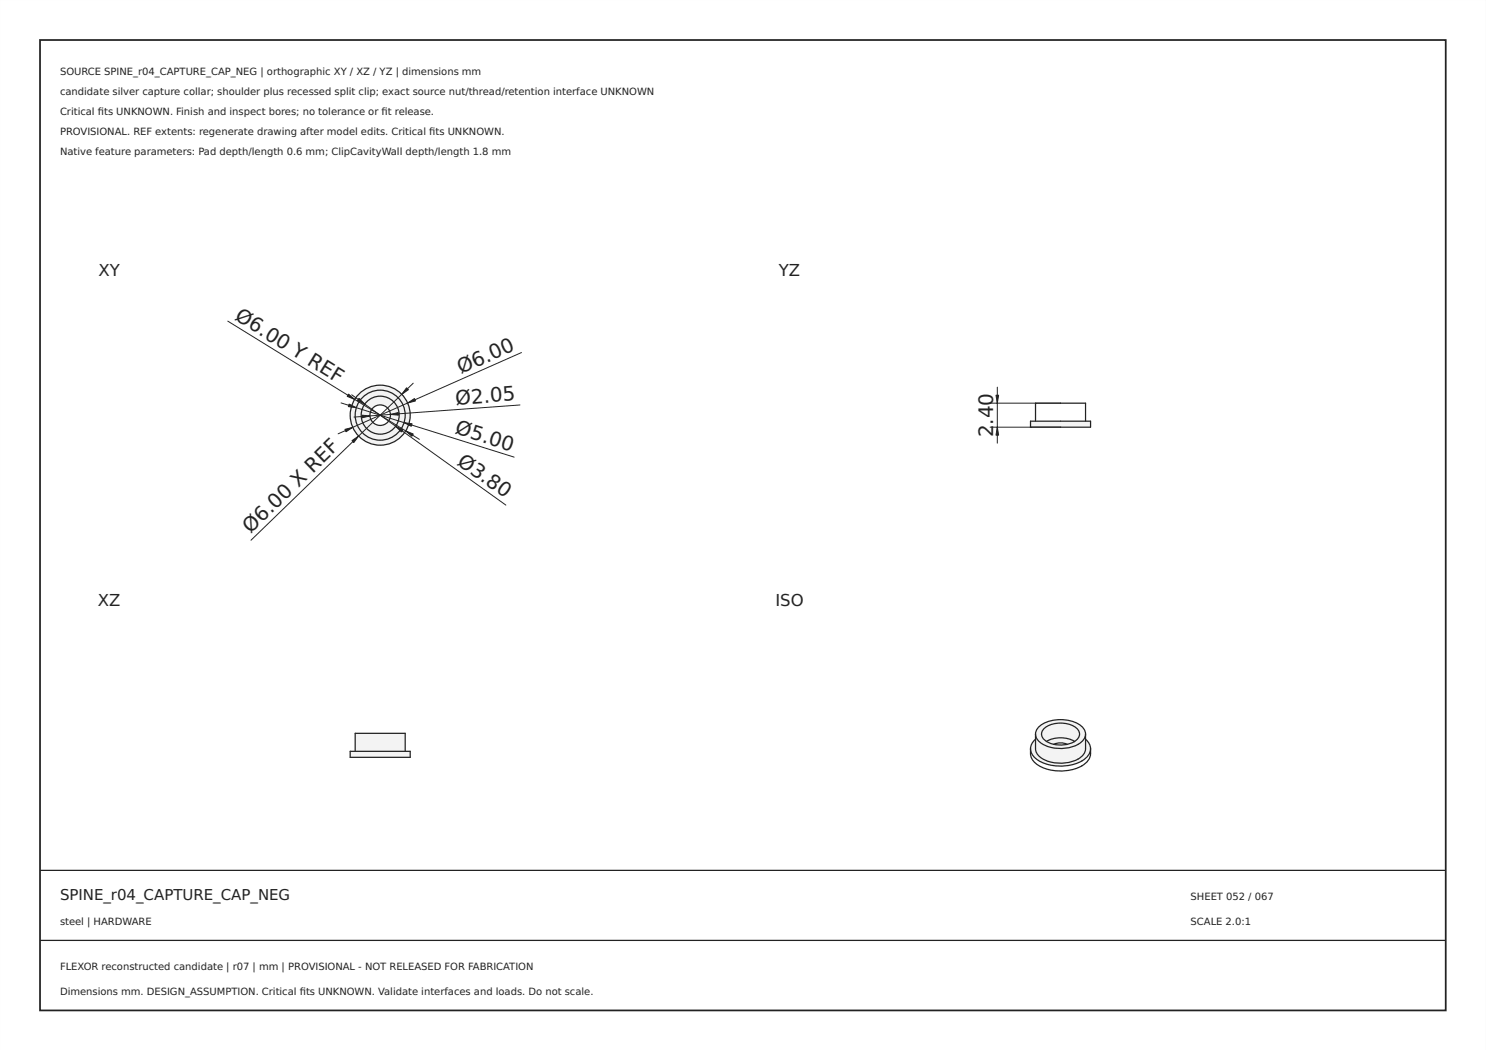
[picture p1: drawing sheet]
<svg xmlns="http://www.w3.org/2000/svg" width="297mm" height="210mm" viewBox="0 0 297 210" stroke-linecap="round" stroke-linejoin="round" font-family="sans-serif">
<path d="M0 0h297v210h-297zM0 0v210h297v-210z" fill="#000"/>
<path d="M8 8h281v194h-281z" fill="none" stroke="#222" stroke-width=".35"/>
<path d="M8 174h281zM8 188h281z" fill="#000" stroke="#222" stroke-width=".25"/>
<g fill="#f1f3f5">
<path d="M70 83a6 6 0 0 1 12 0 6 6 0 0 1-12 0zM71 83a5 5 0 0 1 10 0 5 5 0 0 1-10 0z" fill-rule="evenodd"/>
<path d="M71 83a5 5 0 0 1 10 0 5 5 0 0 1-10 0zM72.2 83a3.8 3.8 0 0 1 7.6 0 3.8 3.8 0 0 1-7.6 0z" fill-rule="evenodd"/>
<path d="M72.2 83a3.8 3.8 0 0 1 7.6 0 3.8 3.8 0 0 1-7.6 0zM73.9 83a2.05 2.05 0 0 1 4.1 0 2.05 2.05 0 0 1-4.1 0z" fill-rule="evenodd"/>
</g>
<g fill="none" stroke="#212529" stroke-width=".25">
<circle cx="76" cy="83" r="5"/>
<circle cx="76" cy="83" r="6"/>
<circle cx="76" cy="83" r="3.8"/>
<circle cx="76" cy="83" r="2.05"/>
</g>
<path d="M45.5 64.2l38.3 23.6M70.3 78.9l30.8 22.1M82.6 76.6l-32.4 31.4M104.2 70.5l-36.6 16.2M68.2 80.5l34.6 10.9M103.9 81l-33.1 2.4" fill="none" stroke="#212529" stroke-width=".2"/>
<g fill="#212529" stroke="#212529" stroke-width=".2">
<path d="M70.4 88.1l1.3-.9-1 1.3z"/>
<path d="M81.3 77.5l.3 .4-1.3 .9z"/>
<path d="M69.7 78.8l1.2 1-1.5-.6z"/>
<path d="M81.1 86.1l1.5 .7-.3 .4z"/>
<path d="M81.5 80.6l1.3-.9 .3 .5z"/>
<path d="M68.9 85.8l1.6-.4-1.3 .9z"/>
<path d="M78 82.8l1.6-.3 .1 .5z"/>
<path d="M72.3 83l1.7 .1-1.6 .4z"/>
<path d="M80.8 84.5l1.6 .2-.2 .5z"/>
<path d="M69.8 80.8l1.4 .7-1.6-.2z"/>
<path d="M79.1 85.2l1.4 .7-.3 .5z"/>
<path d="M71.8 79.6l1.1 1.2-1.4-.7z"/>
</g>
<g fill="#f1f3f5">
<path d="M70 150.2h12v1.2h-12z" fill-rule="evenodd"/>
<path d="M71 146.6h10v3.6h-10z" fill-rule="evenodd"/>
</g>
<path d="M70 150.2h12v1.2h-12zM71 150.2v-3.6h10v3.6" fill="none" stroke="#212529" stroke-width=".25"/>
<path d="M206 84.2h12v1.2h-12z" fill-rule="evenodd" fill="#f1f3f5"/>
<path d="M206 84.2h12v1.2h-12zM207 84.2v-3.6h10v3.6" fill="none" stroke="#212529" stroke-width=".25"/>
<path d="M199.4 77.4v11.2M197.9 80.6h14.1M197.9 85.4h14.1" fill="none" stroke="#212529" stroke-width=".2"/>
<g fill="#212529" stroke="#212529" stroke-width=".2">
<path d="M199.1 79h.5l-.2 1.6z"/>
<path d="M199.4 85.4l.2 1.6h-.5z"/>
</g>
<g fill="#f1f3f5">
<path d="M206.6 148.1l.4-.3a3.4 3.4 0 0 0 .6 3.3 7.1 7.1 0 0 0 8.8-.1 3.5 3.5 0 0 0 .6-3.2 2.38 2.38 0 0 1-.2 4 8.9 8.9 0 0 1-9.8-.2 2.28 2.28 0 0 1-.4-3.5z" fill-rule="evenodd"/>
<path d="M207 146.7a2.98 2.98 0 0 0 2.3 2.5 7.3 7.3 0 0 0 7.1-1.1l.5-.9 .1-.5v1.1a3.3 3.3 0 0 1-1 3.6 7.3 7.3 0 0 1-8.4-.3 3.4 3.4 0 0 1-.6-3.3z" fill-rule="evenodd"/>
<path d="M207.8 145.1a7.4 7.4 0 0 1 8.3 0 2.09 2.09 0 0 1-.6 3.7 7.4 7.4 0 0 1-7.9-.7 1.92 1.92 0 0 1 .2-3zM208.6 145.8a1.67 1.67 0 0 0 .9 2.6 5.3 5.3 0 0 0 5.9-.7 1.48 1.48 0 0 0-.4-2.3 5.5 5.5 0 0 0-6.4 .4z" fill-rule="evenodd"/>
<path d="M209.2 148.2a5.9 5.9 0 0 1 5.6 0l-.4 .3a2.02 2.02 0 0 1-1.9 0l-1.4 .1a2.05 2.05 0 0 1-1.9-.4z" fill-rule="evenodd"/>
<path d="M210.6 148.8l1.4-.3 1.3 .3-1.6 .1z" fill-rule="evenodd"/>
<path d="M208.6 145.8a5.4 5.4 0 0 1 6.8 0 1.54 1.54 0 0 1-.6 2.4 5.9 5.9 0 0 0-5.6 0l-.4-.2a1.46 1.46 0 0 1-.2-2.2z" fill-rule="evenodd"/>
</g>
<path d="M206 149.7a3.5 3.5 0 0 0 2.9 3.9 8.9 8.9 0 0 0 8.3-1.2 2.88 2.88 0 0 0 .8-2.7M206 149.7a3.5 3.5 0 0 0 2.9 3 8.9 8.9 0 0 0 8.3-1.3 2.46 2.46 0 0 0 .8-1.7M207 147.8l-.4 .3a2.37 2.37 0 0 0-.6 1.6M207 146.7v3a2.98 2.98 0 0 0 2.3 2.4 7.3 7.3 0 0 0 7.1-1.1l.5-.9 .1-.4v-3M207 146.7a2.98 2.98 0 0 0 2.3 2.5 7.3 7.3 0 0 0 7.1-1.1l.5-.9 .1-.5M207 146.7a3.4 3.4 0 0 1 3-2.6 6.7 6.7 0 0 1 6.6 1.5l.4 1.1M208.6 145.8a5.4 5.4 0 0 1 6.8 0 1.76 1.76 0 0 1-1.2 2.7 5.4 5.4 0 0 1-5.7-.9 1.38 1.38 0 0 1 .1-1.8zM209.2 148.2a5.9 5.9 0 0 1 5.6 0M210.6 148.8l1.4-.3 1.3 .3M217 147.8l.3 .3a2.37 2.37 0 0 1 .7 1.6" fill="none" stroke="#212529" stroke-width=".25"/>
<g font-size="4" fill="#212529">
<text x="46.7" y="63.8" transform="rotate(32 46.7 63.8)">Ø6.00 Y REF</text>
<text x="92.1" y="74.8" transform="rotate(-24 92.1 74.8)">Ø6.00</text>
<text x="91.1" y="80.9" transform="rotate(-4 91.1 80.9)">Ø2.05</text>
<text x="90.8" y="86.6" transform="rotate(17 90.8 86.6)">Ø5.00</text>
<text x="198.5" y="87.4" transform="rotate(-90 198.5 87.4)">2</text>
<text x="198.5" y="84.9" transform="rotate(-90 198.5 84.9)">.40</text>
<text x="91.2" y="92.7" transform="rotate(36 91.2 92.7)">Ø3.80</text>
<text x="50.1" y="106.8" transform="rotate(-44 50.1 106.8)">Ø6.00 X REF</text>
</g>
<g font-size="3.3" fill="#212529">
<text x="19.7" y="55.1">XY</text>
<text x="155.7" y="55.1">YZ</text>
<text x="19.6" y="121.1">XZ</text>
<text x="155" y="121.1">ISO</text>
</g>
<text font-size="3" fill="#222" x="12" y="180">SPINE_r04_CAPTURE_CAP_NEG</text>
<g font-size="2" fill="#222">
<text x="12" y="15">SOURCE SPINE_r04_CAPTURE_CAP_NEG | orthographic XY / XZ / YZ | dimensions mm</text>
<text x="12" y="19">candidate silver capture collar; shoulder plus recessed split clip; exact source nut/thread/retention interface UNKNOWN</text>
<text x="12" y="23">Critical fts UNKNOWN. Finish and inspect bores; no tolerance or ft release.</text>
<text x="19.6" y="23">i</text>
<text x="76.3" y="23">i</text>
<text x="12" y="27">PROVISIONAL. REF extents: regenerate drawing after model edits. Critical fts UNKNOWN.</text>
<text x="85.8" y="27">i</text>
<text x="12" y="31">Native feature parameters: Pad depth/length 0.6 mm; ClipCavityWall depth/length 1.8 mm</text>
<text x="238" y="180">SHEET 052 / 067</text>
<text x="12" y="185">steel | HARDWARE</text>
<text x="238" y="185">SCALE 2.0:1</text>
<text x="12" y="194">FLEXOR reconstructed candidate | r07 | mm | PROVISIONAL - NOT RELEASED FOR FABRICATION</text>
<text x="12" y="199">Dimensions mm. DESIGN_ASSUMPTION. Critical fts UNKNOWN. Validate interfaces and loads. Do not scale.</text>
<text x="59.9" y="199">i</text>
</g>
</svg>
